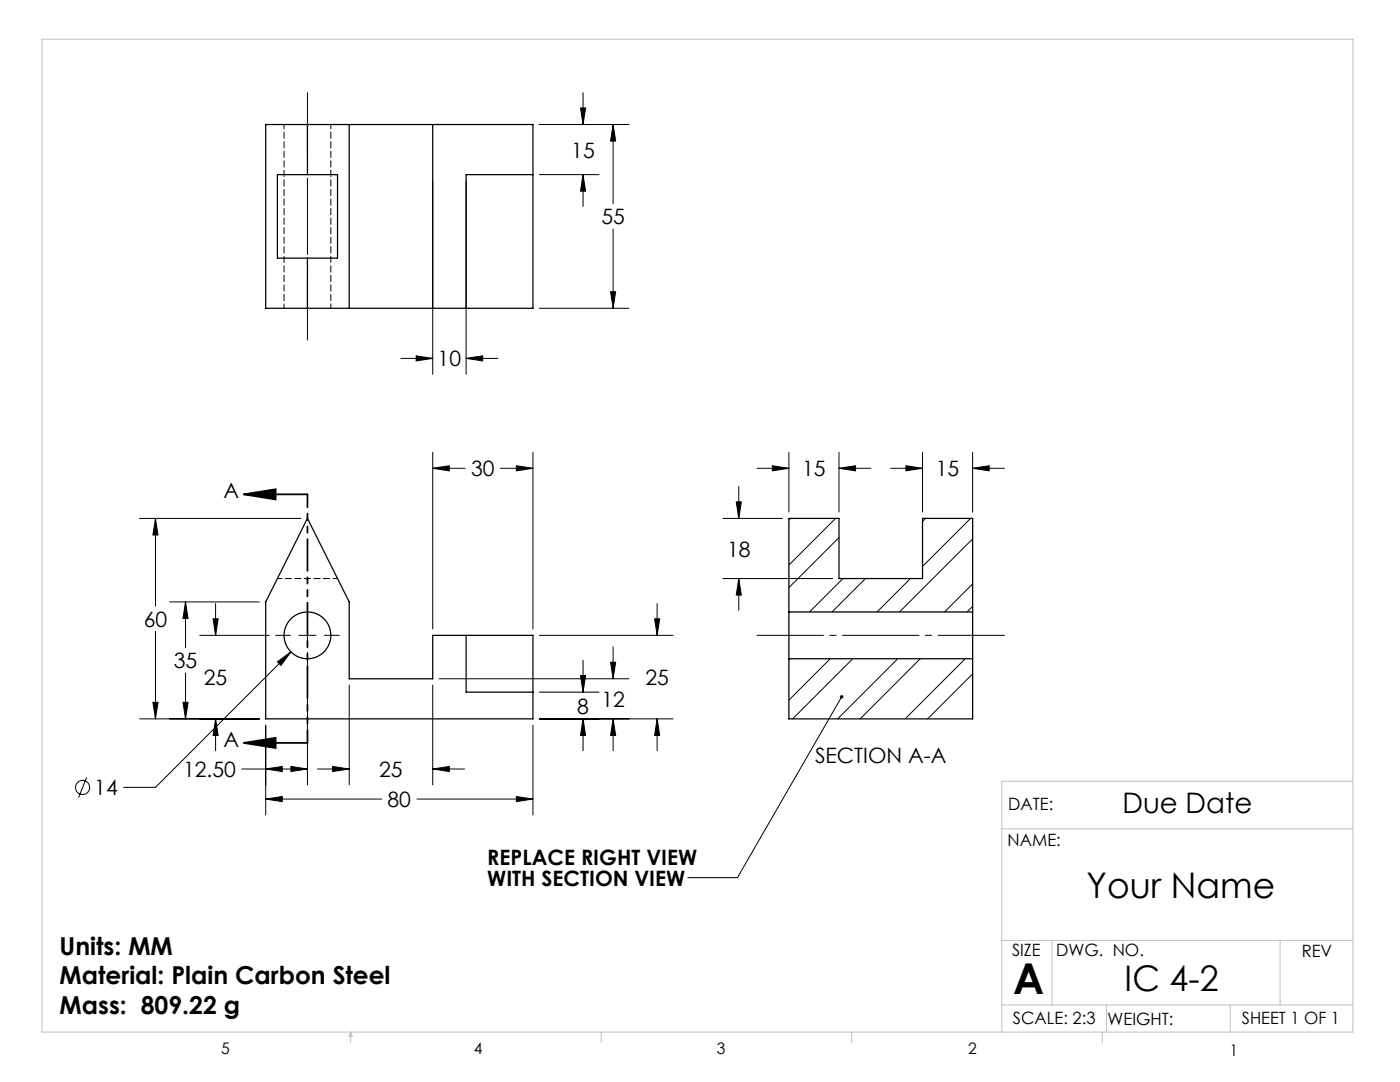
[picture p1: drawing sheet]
<svg xmlns="http://www.w3.org/2000/svg" width="279mm" height="216mm" viewBox="0 0 279 216" stroke-linecap="round" stroke-linejoin="round" font-family="sans-serif">
<g fill="none" stroke="#000" stroke-width=".2">
<path d="M116.4 18.5v6.3M86.4 36.1v38.6M93 36.1v38.6M107.6 24.8h17.9M107.6 34.8h11.9M115.9 21.5h1l-.5 3.3zM116.4 34.8l.5 3.3h-1zM116.4 34.8v6.4M122.4 24.8v15.9M122.4 24.8l.5 3.3h-1zM121.9 58.2h1l-.5 3.3zM122.4 45.7v15.8"/>
<path d="M80 71.5h6.4M83.1 71l3.3 .5-3.3 .5zM93 71.5l3.3-.5v1zM93 71.5h6.4M107.6 61.5h17.9M86.4 90.3v35.2M86.4 93.4h6.4M86.4 93.4l3.3-.5v1.1zM99.9 93.4h6.5M103.1 92.9l3.3 .5-3.3 .6zM106.4 90.3v35.2M147.4 97.1v6.3"/>
<path d="M151.1 93.4h6.3M154.1 92.9l3.3 .5-3.3 .6zM157.4 90.3v11.9M167.4 93.4h6.4M167.4 90.3v11.9M167.4 93.4l3.3-.5v1.1zM177.8 93.4h6.3M180.8 92.9l3.3 .5-3.3 .6zM184.1 90.3v11.9M194.1 93.4l3.3-.5v1.1zM194.1 93.4h6.4M194.1 90.3v11.9"/>
<path d="M27.9 103.4h32.2M31 103.4l.5 3.3h-1zM31 103.4v17.5M144.3 103.4h11.9M144.3 115.4h21.9M146.9 100.1h1l-.5 3.3zM147.4 115.4v6.4M147.4 115.4l.5 3.3h-1zM157.8 103.4l-.4 .4M166.8 103.4l-9.4 9.4M167.4 107.2l-10 10M168.2 115.4l-6.6 6.7"/>
<path d="M172.7 115.4l-6.6 6.7M181.7 115.4l-6.7 6.7M184.7 103.4l-.6 .7M193.7 103.4l-9.6 9.6M194.1 116.5l-5.6 5.6M194.1 107.5l-14.6 14.6M31 126v17.4M33.9 120.1h17.9M37 120.1l.5 3.3h-1zM37 120.1v9.2M37 134.3v9.1M39.9 126.8h13.8"/>
<path d="M42.5 123.5h1l-.5 3.3zM43 120.4v6.4M55 126.8h3M55.4 132.1l2.7-2-2 2.7zM58.1 130.1l-27.1 27h-6.3M59.7 126.8h3.4M61.4 120.4v3M61.4 125.1v3.4M61.4 130.2v2.9M61.4 134.4v22.2M64.7 126.8h3M69.7 136.7v19.9"/>
<path d="M86.4 136.7v19.9M87.6 135.4h37.9M107.6 126.8h26.7M107.6 138.1h11.9M115.9 134.8h1l-.5 3.3zM116.4 131.8v6.3M121.9 132.1h1l-.5 3.3zM122.4 129.1v6.3M130.6 123.5h1.1l-.6 3.3zM131.1 120.4v6.4M165.7 131.4l-8.3 8.3M168 139l-20.8 36.1h-9.9"/>
<path d="M170.2 131.4l-12 12M179.2 131.4l-12 12M183.7 131.4l-12 12M192.6 131.4l-12 12M194.1 121l-1.1 1.1M194.1 134.5l-9 8.9M17.3 155.1l-1.6 4.1M27.9 143.4h23.9M30.5 140.1h1l-.5 3.3zM36.5 140.1h1l-.5 3.3zM43 143.4l.5 3.3h-1zM43 143.4v6.4"/>
<path d="M48.3 153.4h13.1M53 159.4l3.3-.5v1.1zM53 153.4l3.3-.5v1.1zM53 144.7v17.9M53 159.4h23.2M58.1 152.9l3.3 .5-3.3 .6zM63.3 153.4h6.4M66.4 152.9l3.3 .5-3.3 .6zM83.2 159.4h23.2M86.4 153.4h6.3M86.4 153.4l3.3-.5v1.1zM103.1 158.9l3.3 .5-3.3 .6z"/>
<path d="M106.4 144.7v17.9M107.6 143.4h26.7M116.4 143.4l.5 3.3h-1zM116.4 143.4v6.4M122.4 143.4v6.4M122.4 143.4l.5 3.3h-1zM131.1 143.4v6.4M131.1 143.4l.6 3.3h-1.1z"/>
<circle cx="16.5" cy="157.1" r="1.41"/>
</g>
<path d="M48.7 98.6l6.3-1v2.1zM48.7 98.6h12.7M48.7 148.2l6.3-1v2.1zM48.7 148.2h12.7" fill="none" stroke="#000" stroke-width=".35"/>
<path d="M61.4 67.9v-49.4M151.1 126.8h49.4" fill="none" stroke="#000" stroke-width=".2" stroke-dasharray="15.2 1.3 1.3 1.3" stroke-dashoffset="2"/>
<path d="M61.4 98.6v49.6" fill="none" stroke="#000" stroke-width=".35" stroke-dasharray="6.3 1.3 1.3 1.3 1.3 1.3" stroke-dashoffset="3.8"/>
<g fill="none" stroke="#c0c0c0" stroke-width=".2">
<path d="M8.4 7.8h261.6v198.1h-261.6zM270 155.9h-70.1v50M199.9 165.4h70.1M199.9 187.7h70.1M210 187.7v12.8M255.5 187.7v12.8M70 205.9v2.2M70 205.9l.3 .9h-.7zM120 205.9v2.2M170 205.9v2.2M199.9 200.5h70.1M220 205.9v2.2"/>
<path d="M220.8 200.5v5.4M245.5 200.5v5.4"/>
</g>
<g fill="#000">
<path d="M167.7 138.8h.4l-.1 .2 .1-.2a.34 .34 0 0 1 .1 .4 .34 .34 0 0 1-.5 .1 .34 .34 0 0 1 0-.5z"/>
<path d="M48.7 98.6l6.3-1v2.1zM48.7 148.2l6.3-1v2.1z"/>
<path d="M36.5 140.1h1l-.5 3.3zM37 120.1l.5 3.3h-1zM31 103.4l.5 3.3h-1zM30.5 140.1h1l-.5 3.3zM103.1 158.9l3.3 .5-3.3 .6zM53 159.4l3.3-.5v1.1zM86.4 93.4l3.3-.5v1.1zM103.1 92.9l3.3 .5-3.3 .6zM66.4 152.9l3.3 .5-3.3 .6zM86.4 153.4l3.3-.5v1.1zM130.6 123.5h1.1l-.6 3.3zM131.1 143.4l.6 3.3h-1.1zM121.9 132.1h1l-.5 3.3zM122.4 143.4l.5 3.3h-1zM55.4 132.1l.7 .7 2-2.7zM42.5 123.5h1l-.5 3.3zM43 143.4l.5 3.3h-1zM58.1 152.9l3.3 .5-3.3 .6zM53 153.4l3.3-.5v1.1zM115.9 134.8h1l-.5 3.3zM116.4 143.4l.5 3.3h-1zM122.4 24.8l.5 3.3h-1zM121.9 58.2h1l-.5 3.3zM83.1 71l3.3 .5-3.3 .5zM93 71.5l3.3-.5v1zM116.4 34.8l.5 3.3h-1zM115.9 21.5h1l-.5 3.3zM154.1 92.9l3.3 .5-3.3 .6zM167.4 93.4l3.3-.5v1.1zM180.8 92.9l3.3 .5-3.3 .6zM194.1 93.4l3.3-.5v1.1zM147.4 115.4l.5 3.3h-1zM146.9 100.1h1l-.5 3.3z"/>
</g>
<g fill="none" stroke="#000" stroke-width=".25">
<path d="M53 24.8h53.4v36.7h-53.4zM55.4 34.8h12v16.7h-12zM61.4 24.8v10M69.7 24.8v36.7M86.4 24.8v36.7M106.4 34.8h-13.4v26.7M61.4 51.5v10M61.4 103.4l8.3 16.7v15.3h16.7v-8.6h20v16.6h-53.4v-23.3zM93 126.8v11.3h13.4M157.4 122.1v9.3M157.4 131.4v12h36.7v-12M157.4 131.4h36.7"/>
<path d="M157.4 122.1v-18.7h10v12h16.7v-12h10v18.7M157.4 122.1h36.7M194.1 122.1v9.3"/>
<circle cx="61.4" cy="126.8" r="4.7"/>
</g>
<path d="M55.4 115.4h12" fill="none" stroke="#000" stroke-width=".2" stroke-dasharray="1.3 .6" stroke-dashoffset=".3"/>
<path d="M56.7 24.8v36.7M66 61.5v-36.7" fill="none" stroke="#000" stroke-width=".2" stroke-dasharray="1.3 .6" stroke-dashoffset=".4"/>
<text font-size="8.5" x="202.2" y="198.3">A</text>
<g font-size="7.1">
<text x="216.9" y="179.1">Your Name</text>
<text x="224.4" y="197.7">IC 4-2</text>
</g>
<text font-size="5.6" x="224" y="162.2">Due Date</text>
<g font-size="4.9">
<text x="11.9" y="190.5">Units: MM</text>
<text x="11.9" y="196.4">Material: Plain Carbon Steel</text>
<text x="11.9" y="202.4">Mass: 809.22 g</text>
</g>
<g font-size="4.2">
<text x="114" y="31.4">15</text>
<text x="120" y="44.8">55</text>
<text x="87.3" y="73.1">10</text>
<text x="94" y="95">30</text>
<text x="160.1" y="95">15</text>
<text x="186.8" y="95">15</text>
<text x="44.6" y="99.4">A</text>
<text x="145.1" y="111">18</text>
<text x="28.7" y="125">60</text>
<text x="34.7" y="133.4">35</text>
<text x="40.7" y="136.7">25</text>
<text x="128.8" y="136.7">25</text>
<text x="115.2" y="142.4">8</text>
<text x="120" y="141">12</text>
<text x="44.6" y="149">A</text>
<text x="36.5" y="155">12.50</text>
<text x="75.7" y="155">25</text>
<text x="162.7" y="152.3">SECTION A-A</text>
<text x="18.8" y="158.7">14</text>
<text x="77.3" y="161">80</text>
<text x="97.2" y="172.5">REPLACE RIGHT VIEW</text>
<text x="97.2" y="176.7">WITH SECTION VIEW</text>
</g>
<g font-size="3.4">
<text x="201.2" y="161.6">DATE:</text>
<text x="201.1" y="168.8">NAME:</text>
<text x="202" y="190.8">SIZE</text>
<text x="210.8" y="190.9">DWG. NO.</text>
<text x="259.8" y="191">REV</text>
<text x="202.1" y="204.4">SCALE: 2:3</text>
<text x="221" y="204.5">WEIGHT:</text>
<text x="247.8" y="204.4">SHEET 1 OF 1</text>
</g>
<g font-size="3.2">
<text x="44.2" y="210.4">5</text>
<text x="94.6" y="210.3">4</text>
<text x="143.1" y="210.4">3</text>
<text x="193.2" y="210.3">2</text>
<text x="245.4" y="210.6">1</text>
</g>
</svg>
